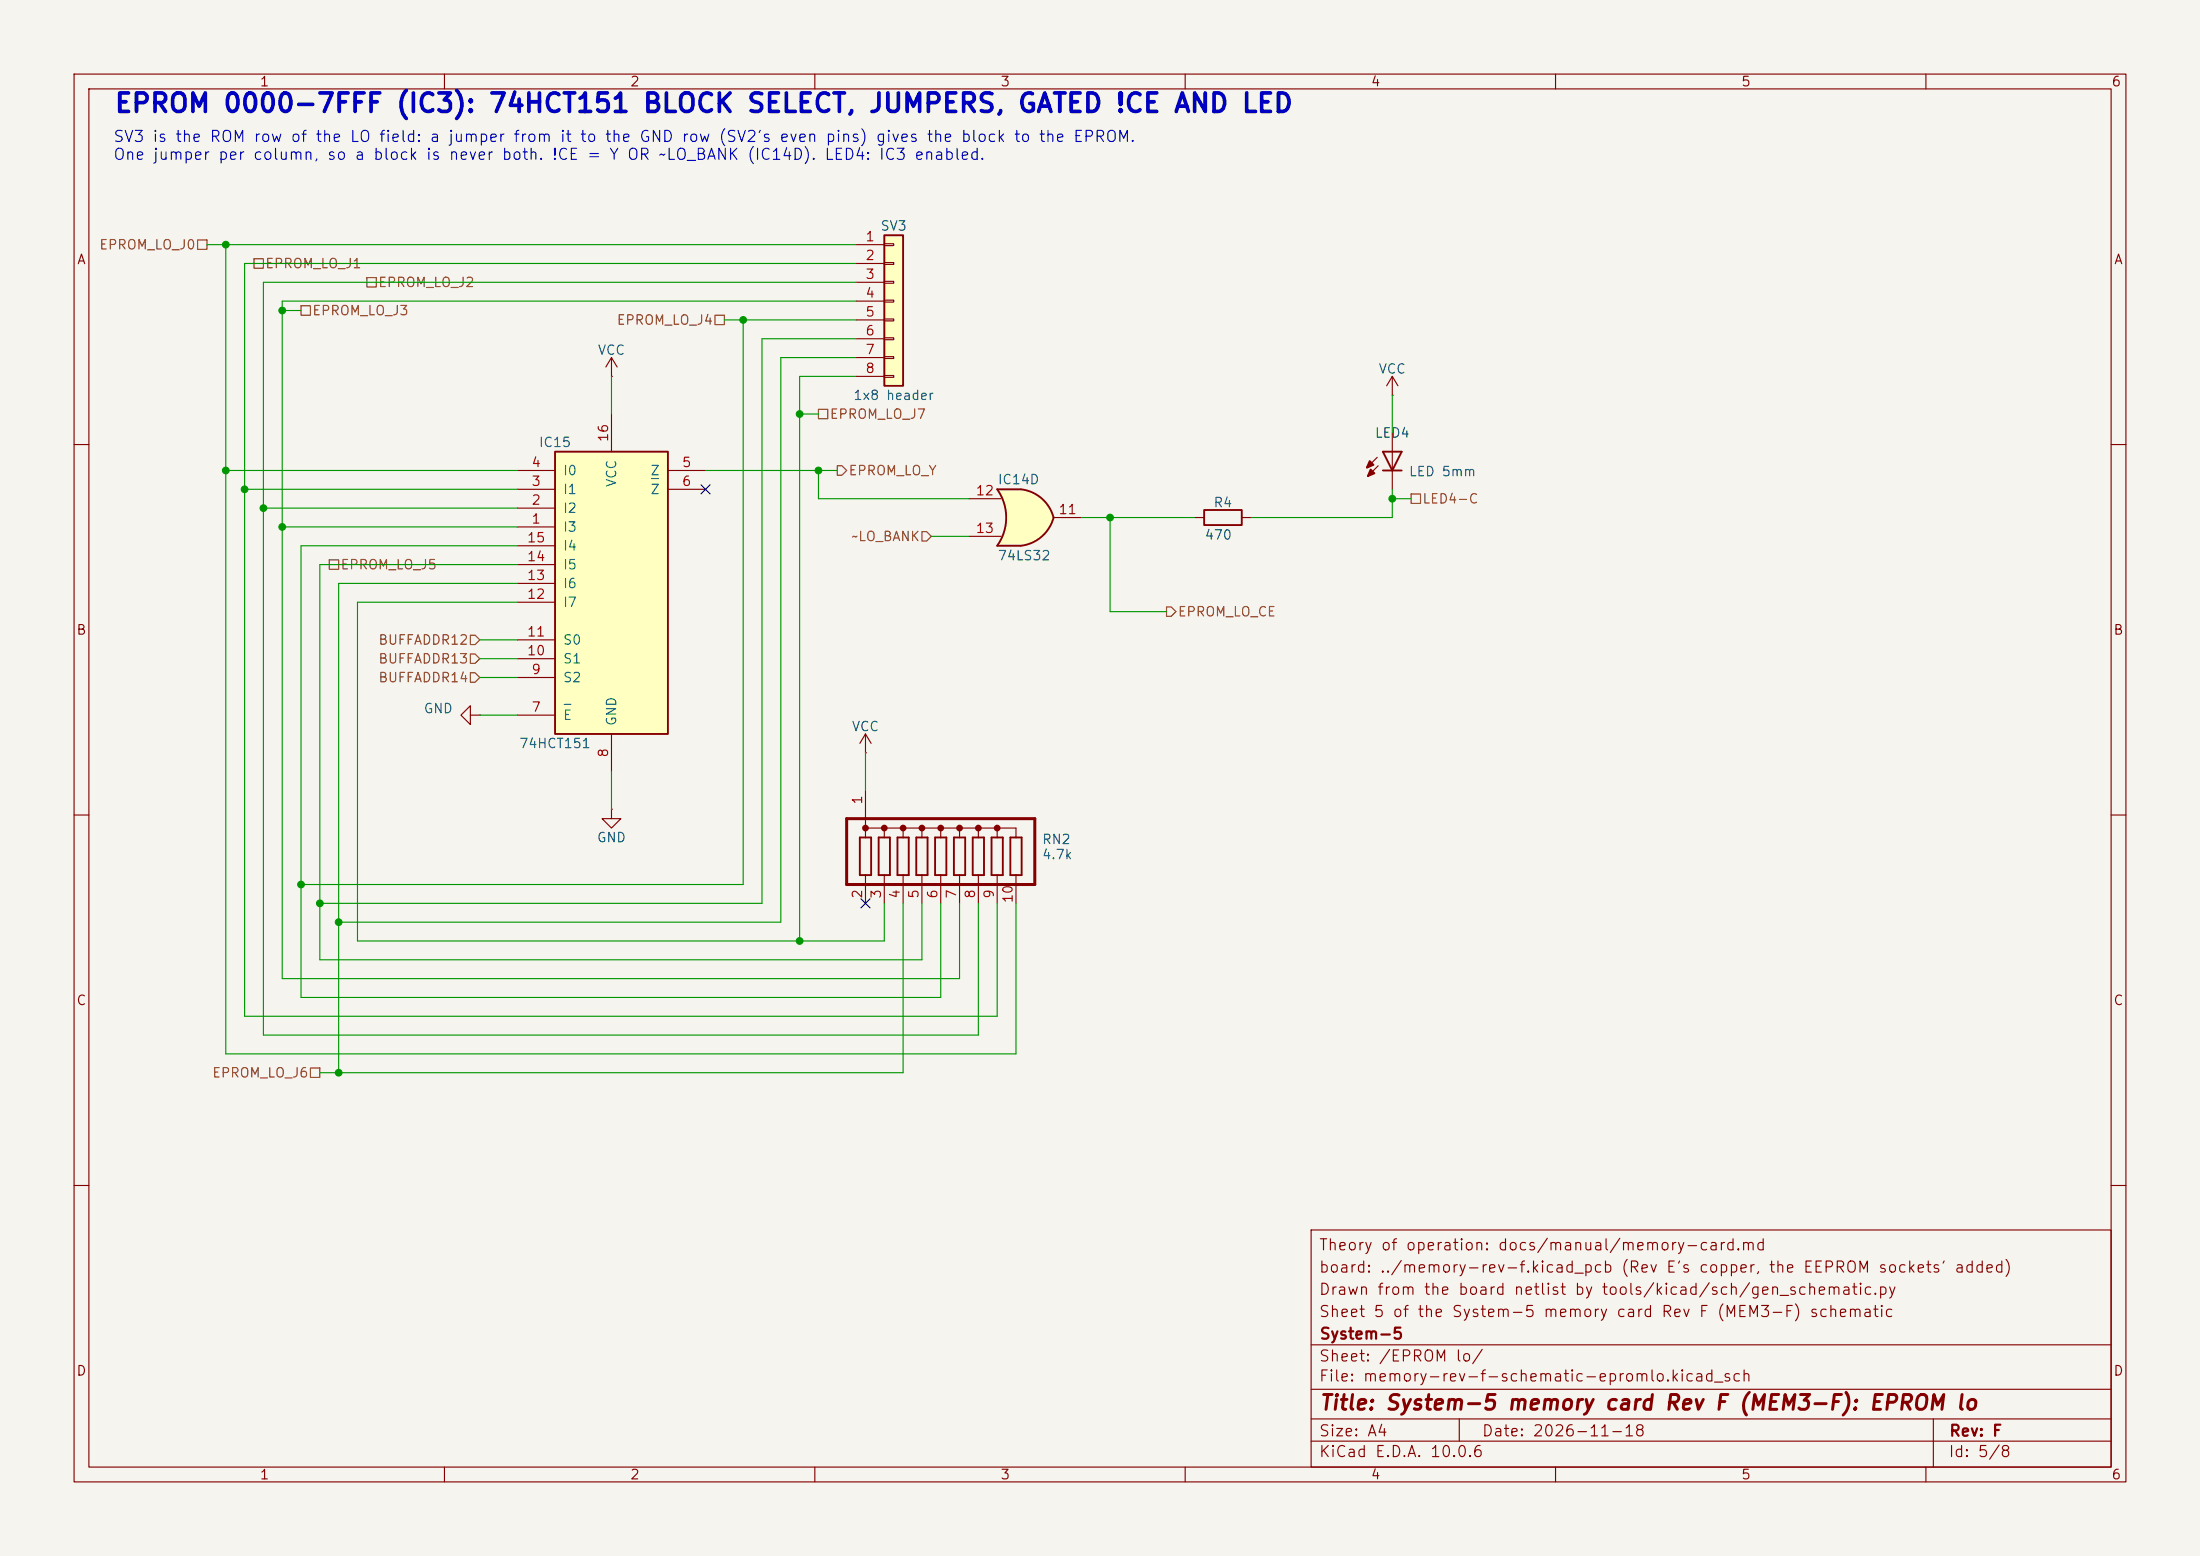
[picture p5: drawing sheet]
<svg xmlns="http://www.w3.org/2000/svg" width="297mm" height="210mm" viewBox="0 0 297 210" stroke-linecap="round" stroke-linejoin="round" font-family="sans-serif">
<path d="M0 0h297v210h-297z" fill="#f5f4ef" stroke="#f5f4ef" stroke-width=".14"/>
<g fill="none" stroke="#840000" stroke-width=".15">
<path d="M10 10h277v190h-277zM12 12h273v186h-273zM60 10v2M110 10v2M160 10v2M210 10v2M260 10v2M10 60h2M285 60h2M10 110h2M285 110h2M10 160h2"/>
<path d="M177 166h108v32h-108zM285 160h2M60 198v2M110 198v2M160 198v2M177 194.5h108M177 191.5h108M177 187.5h108M177 181.5h108M197 191.5v3M210 198v2M260 198v2"/>
<path d="M261 191.5v6.5"/>
</g>
<path d="M119.4 31.8h2.5v20.3h-2.5z" fill="#ffffc2"/>
<path d="M119.4 31.8h2.5v20.3h-2.5zM162.6 68.8h5v2.1h-5z" fill="none" stroke="#840000" stroke-width=".25"/>
<g fill="none" stroke="#840000" stroke-width=".15">
<path d="M115.6 33h3.8M115.6 35.6h3.8M115.6 38.1h3.8M119.4 32.9h1.2v.2h-1.2zM119.4 35.4h1.2v.3h-1.2zM119.4 38h1.2v.2h-1.2zM115.6 40.6h3.8M115.6 43.2h3.8M115.6 45.7h3.8M115.6 48.3h3.8M115.6 50.8h3.8M119.4 40.5h1.2v.3h-1.2z"/>
<path d="M119.4 43.1h1.2v.2h-1.2zM119.4 45.6h1.2v.2h-1.2zM119.4 48.1h1.2v.3h-1.2zM119.4 50.7h1.2v.2h-1.2zM188 53.3h.1M188 50.8l-.8 1.3M188 50.8l.7 1.3M188 50.8v2.5M161.3 69.9h1.3M167.6 69.9h1.3M63.5 96.5v-1.2l-1.3 1.2 1.3 1.3v-1.3h1.3M64.8 96.5h.1"/>
<path d="M82.5 109.2v1.3h1.3l-1.3 1.3-1.2-1.3h1.2M82.5 109.2h.1"/>
</g>
<path d="M74.9 61h15.3v38.1h-15.3z" fill="#ffffc2"/>
<path d="M74.9 61h15.3v38.1h-15.3zM186.7 61h2.5l-1.2 2.5zM186.7 63.5h2.5M116.1 113h1.5v5.1h-1.5zM118.6 113h1.5v5.1h-1.5zM121.2 113h1.5v5.1h-1.5zM123.7 113h1.5v5.1h-1.5zM126.2 113h1.6v5.1h-1.6zM128.8 113h1.5v5.1h-1.5zM131.3 113h1.5v5.1h-1.5zM133.9 113h1.5v5.1h-1.5zM136.4 113h1.5v5.1h-1.5z" fill="none" stroke="#840000" stroke-width=".25"/>
<g fill="none" stroke="#840000" stroke-width=".15">
<path d="M82.5 50.8h.1M82.5 48.3v2.5M82.5 55.9v5.1M82.5 48.3l-.7 1.2M82.5 48.3l.8 1.2M188 58.4v7.6M69.8 71.1h5.1M69.8 68.6h5.1M69.8 66h5.1M69.8 63.5h5.1M69.8 78.7h5.1M69.8 76.2h5.1"/>
<path d="M69.8 73.7h5.1M90.2 66h5M90.2 63.5h5M185.9 61.7l-1.4 1.4M186.1 62.9l-1.4 1.4M69.8 96.5h5.1M69.8 91.4h5.1M69.8 88.9h5.1M69.8 86.4h5.1M69.8 81.3h5.1M82.5 99.1v5M116.8 99.1v2.5"/>
<path d="M116.8 99.1l-.7 1.2M116.8 99.1l.8 1.2M116.8 101.6h.1M116.8 106.7v6.3M116.8 118.1v3.8M116.8 111.8h20.4v1.2M119.4 111.8v1.2M119.4 118.1v3.8M121.9 111.8v1.2M121.9 118.1v3.8M124.5 111.8v1.2M124.5 118.1v3.8"/>
<path d="M127 111.8v1.2M127 118.1v3.8M129.5 111.8v1.2M129.5 118.1v3.8M132.1 111.8v1.2M132.1 118.1v3.8M134.6 111.8v1.2M134.6 118.1v3.8M137.2 118.1v3.8"/>
</g>
<path d="M88 64.6h.9M76.2 95.1h.9" fill="none" stroke="#006464" stroke-width=".15"/>
<g fill="#840000" stroke="#840000" stroke-width=".25">
<path d="M184.9 62.2l.5 .5-.9 .4z"/>
<path d="M185 63.4l.5 .5-.8 .4z"/>
</g>
<g fill="none" stroke="#840000" stroke-width=".41">
<path d="M114.3 110.5h25.4v8.9h-25.4z"/>
<circle cx="116.8" cy="111.8" r=".25"/>
<circle cx="119.4" cy="111.8" r=".25"/>
<circle cx="121.9" cy="111.8" r=".25"/>
<circle cx="124.5" cy="111.8" r=".25"/>
<circle cx="127" cy="111.8" r=".25"/>
<circle cx="129.5" cy="111.8" r=".25"/>
<circle cx="132.1" cy="111.8" r=".25"/>
<circle cx="134.6" cy="111.8" r=".25"/>
</g>
<path d="M134.6 66h3.2M134.6 73.7h3.2" fill="none" stroke="#ffffc2" stroke-width=".14"/>
<g fill="#ffffc2" stroke="#ffffc2" stroke-width=".14">
<path d="M137.2 68.5l5 1.4a5.2 5.2 0 0 1-4.4 3.8z"/>
<path d="M137.8 66a5.1 5.1 0 0 1 4.4 3.9l-4.9 1.2z"/>
</g>
<path d="M134.6 66h3.2v7.7h-3.2a6.7 6.7 0 0 0 0-7.7z" fill="#ffffc2"/>
<path d="M137.8 66h-3.2a6.6 6.6 0 0 1 0 7.7h3.2M137.8 66a5.2 5.2 0 0 1 4.4 3.9 5.2 5.2 0 0 1-4.4 3.8" fill="none" stroke="#840000" stroke-width=".25"/>
<path d="M130.8 67.3h4.3M130.8 72.4h4.3M142.2 69.9h3.8" fill="none" stroke="#840000" stroke-width=".15"/>
<g fill="none" stroke="#725600" stroke-width=".15">
<path d="M26.7 32.4h1.2v1.3h-1.2zM34.3 34.9h1.3v1.3h-1.3zM49.5 37.5h1.3v1.2h-1.3zM40.6 41.3h1.3v1.2h-1.3zM96.5 42.5h1.3v1.3h-1.3zM110.5 55.2h1.3v1.3h-1.3zM44.4 75.6h1.3v1.2h-1.3zM113 62.9h.7l.6 .6-.6 .6h-.7zM124.5 71.8h.6l.6 .6-.6 .6h-.6zM190.5 66.7h1.3v1.2h-1.3zM63.5 85.7h.6l.7 .7-.7 .6h-.6zM63.5 90.8h.6l.7 .6-.7 .7h-.6z"/>
<path d="M63.5 88.3h.6l.7 .6-.7 .6h-.6zM157.5 81.9h.6l.6 .7-.6 .6h-.6zM41.9 144.1h1.3v1.3h-1.3z"/>
</g>
<g fill="none" stroke="#009600" stroke-width=".15">
<path d="M27.9 33h87.7M30.5 33v109.2h106.7v-20.3M115.6 35.6h-82.6v101.6h101.6v-15.3M115.6 38.1h-80v101.6h96.5v-17.8M38.1 41.9h2.5M82.5 50.8v5.1M97.8 43.2h17.8M100.3 43.2v76.2h-59.7M107.9 55.9h2.6M115.6 50.8h-7.7v76.2M115.6 40.6h-77.5v91.5h91.4v-10.2M115.6 45.7h-12.7v76.2h-59.7"/>
<path d="M115.6 48.3h-10.2v76.2h-59.7M188 53.3v5.1M30.5 63.5h39.3M33 66h36.8M35.6 68.6h34.2M38.1 71.1h31.7M69.8 76.2h-26.6v53.3h81.3v-7.6M69.8 73.7h-29.2v60.9h86.4v-12.7M69.8 78.7h-24.1v66.1M95.2 63.5h17.8M110.5 63.5v3.8h20.3M125.7 72.4h5.1"/>
<path d="M146 69.9h15.3M149.9 69.9v12.7h7.6M188 66v3.9h-19.1M188 67.3h2.5M64.8 86.4h5M64.8 91.4h5M64.8 96.5h5M64.8 88.9h5M69.8 81.3h-21.5v45.7h71.1v-5.1M82.5 104.1v5.1M116.8 101.6v5.1M121.9 121.9v22.9h-78.7"/>
</g>
<path d="M94.6 65.4l1.3 1.2M95.9 65.4l-1.3 1.2M116.2 121.3l1.2 1.2M117.4 121.3l-1.2 1.2" fill="none" stroke="#000084" stroke-width=".15"/>
<g fill="#009600" stroke="#009600" stroke-width=".14">
<circle cx="149.9" cy="69.9" r=".46"/>
<circle cx="188" cy="67.3" r=".46"/>
<circle cx="30.5" cy="63.5" r=".46"/>
<circle cx="30.5" cy="33" r=".46"/>
<circle cx="33" cy="66" r=".46"/>
<circle cx="35.6" cy="68.6" r=".46"/>
<circle cx="38.1" cy="41.9" r=".46"/>
<circle cx="100.3" cy="43.2" r=".46"/>
<circle cx="107.9" cy="55.9" r=".46"/>
<circle cx="110.5" cy="63.5" r=".46"/>
<circle cx="43.2" cy="121.9" r=".46"/>
<circle cx="45.7" cy="124.5" r=".46"/>
<circle cx="45.7" cy="144.8" r=".46"/>
<circle cx="107.9" cy="127" r=".46"/>
<circle cx="40.6" cy="119.4" r=".46"/>
<circle cx="38.1" cy="71.1" r=".46"/>
</g>
<text font-size="2.5" fill="#0000c2" x="15.3" y="15.8">EPROM 0000-7FFF (IC3): 74HCT151 BLOCK SELECT, JUMPERS, GATED !CE AND LED</text>
<text font-size="2" fill="#840000" x="178" y="190.8">Title: System-5 memory card Rev F (MEM3-F): EPROM lo</text>
<g font-size="1.5" fill="#0000c2">
<text x="15.2" y="19.5">SV3 is the ROM row of the LO field: a jumper from it to the GND row (SV2's even pins) gives the block to the EPROM.</text>
<text x="15.2" y="22">One jumper per column, so a block is never both. !CE = Y OR ~LO_BANK (IC14D). LED4: IC3 enabled.</text>
</g>
<g font-size="1.5" fill="#840000">
<text x="178" y="172.1">board: ../memory-rev-f.kicad_pcb (Rev E's copper, the EEPROM sockets' added)</text>
<text x="178" y="169.1">Theory of operation: docs/manual/memory-card.md</text>
<text x="178" y="178.1">Sheet 5 of the System-5 memory card Rev F (MEM3-F) schematic</text>
<text x="178" y="175.1">Drawn from the board netlist by tools/kicad/sch/gen_schematic.py</text>
<text x="178" y="184.1">Sheet: /EPROM lo/</text>
<text x="178" y="181.1">System-5</text>
<text x="178" y="186.8">File: memory-rev-f-schematic-epromlo.kicad_sch</text>
<text x="178" y="197">KiCad E.D.A. 10.0.6</text>
<text x="178" y="194.2">Size: A4</text>
<text x="200" y="194.2">Date: 2026-11-18</text>
<text x="263" y="197">Id: 5/8</text>
<text x="263" y="194.2">Rev: F</text>
</g>
<g font-size="1.3" fill="#840000">
<text x="35" y="12">1</text>
<text x="85" y="12">2</text>
<text x="135" y="12">3</text>
<text x="185" y="12">4</text>
<text x="235" y="12">5</text>
<text x="285" y="12">6</text>
<text x="10.3" y="36">A</text>
<text x="285.3" y="36">A</text>
<text x="10.2" y="86">B</text>
<text x="285.2" y="86">B</text>
<text x="10.2" y="136">C</text>
<text x="285.2" y="136">C</text>
<text x="10.2" y="186">D</text>
<text x="285.2" y="186">D</text>
<text x="35" y="200">1</text>
<text x="85" y="200">2</text>
<text x="135" y="200">3</text>
<text x="185" y="200">4</text>
<text x="235" y="200">5</text>
<text x="285" y="200">6</text>
</g>
<g font-size="1.3" fill="#725600">
<text x="13.3" y="34">EPROM_LO_J0</text>
<text x="35.7" y="36.5">EPROM_LO_J1</text>
<text x="51" y="39.1">EPROM_LO_J2</text>
<text x="42.1" y="42.9">EPROM_LO_J3</text>
<text x="83.2" y="44.1">EPROM_LO_J4</text>
<text x="111.9" y="56.8">EPROM_LO_J7</text>
<text x="114.5" y="64.5">EPROM_LO_Y</text>
<text x="191.9" y="68.3">LED4-C</text>
<text x="45.9" y="77.2">EPROM_LO_J5</text>
<text x="114.8" y="73.4">~LO_BANK</text>
<text x="158.9" y="83.5">EPROM_LO_CE</text>
<text x="51" y="87.3">BUFFADDR12</text>
<text x="51" y="89.9">BUFFADDR13</text>
<text x="51" y="92.4">BUFFADDR14</text>
<text x="28.6" y="145.7">EPROM_LO_J6</text>
</g>
<g font-size="1.3" fill="#a90000">
<text x="116.7" y="32.9">1</text>
<text x="116.7" y="35.4">2</text>
<text x="116.7" y="38">3</text>
<text x="116.7" y="40.5">4</text>
<text x="116.7" y="43">5</text>
<text x="116.7" y="45.6">6</text>
<text x="116.7" y="48.1">7</text>
<text x="116.7" y="50.7">8</text>
<text x="82.4" y="59.8" transform="rotate(-90 82.4 59.8)">16</text>
<text x="71.7" y="65.9">3</text>
<text x="71.7" y="63.4">4</text>
<text x="92" y="63.4">5</text>
<text x="92" y="65.9">6</text>
<text x="71.7" y="71">1</text>
<text x="71.7" y="68.4">2</text>
<text x="131.6" y="67.2">12</text>
<text x="142.8" y="69.7">11</text>
<text x="71.1" y="76.1">14</text>
<text x="71.1" y="73.5">15</text>
<text x="131.6" y="72.3">13</text>
<text x="71.1" y="81.1">12</text>
<text x="71.1" y="78.6">13</text>
<text x="71.1" y="88.8">10</text>
<text x="71.1" y="86.2">11</text>
<text x="71.7" y="91.3">9</text>
<text x="71.7" y="96.4">7</text>
<text x="82.4" y="102.3" transform="rotate(-90 82.4 102.3)">8</text>
<text x="116.7" y="108.7" transform="rotate(-90 116.7 108.7)">1</text>
<text x="116.7" y="121.4" transform="rotate(-90 116.7 121.4)">2</text>
<text x="119.2" y="121.4" transform="rotate(-90 119.2 121.4)">3</text>
<text x="121.8" y="121.4" transform="rotate(-90 121.8 121.4)">4</text>
<text x="124.3" y="121.4" transform="rotate(-90 124.3 121.4)">5</text>
<text x="126.9" y="121.4" transform="rotate(-90 126.9 121.4)">6</text>
<text x="129.4" y="121.4" transform="rotate(-90 129.4 121.4)">7</text>
<text x="131.9" y="121.4" transform="rotate(-90 131.9 121.4)">8</text>
<text x="134.5" y="121.4" transform="rotate(-90 134.5 121.4)">9</text>
<text x="137" y="122" transform="rotate(-90 137 122)">10</text>
</g>
<g font-size="1.3" fill="#006464">
<text x="118.8" y="31.4">SV3</text>
<text x="80.6" y="48.2">VCC</text>
<text x="186" y="50.7">VCC</text>
<text x="115.1" y="54.3">1x8 header</text>
<text x="185.5" y="59.4">LED4</text>
<text x="72.7" y="60.7">IC15</text>
<text x="75.9" y="64.5">I0</text>
<text x="83.5" y="65.8" transform="rotate(-90 83.5 65.8)">VCC</text>
<text x="87.7" y="64.5">Z</text>
<text x="134.6" y="65.7">IC14D</text>
<text x="190.1" y="64.6">LED 5mm</text>
<text x="75.9" y="69.5">I2</text>
<text x="75.9" y="67">I1</text>
<text x="87.7" y="67">Z</text>
<text x="163.7" y="68.8">R4</text>
<text x="75.9" y="72.1">I3</text>
<text x="75.9" y="77.2">I5</text>
<text x="75.9" y="74.6">I4</text>
<text x="134.6" y="75.9">74LS32</text>
<text x="162.5" y="73.2">470</text>
<text x="75.9" y="82.2">I7</text>
<text x="75.9" y="79.7">I6</text>
<text x="75.9" y="89.9">S1</text>
<text x="75.9" y="87.3">S0</text>
<text x="75.9" y="92.4">S2</text>
<text x="57.1" y="96.6">GND</text>
<text x="70" y="101.3">74HCT151</text>
<text x="75.9" y="97.5">E</text>
<text x="83.5" y="98.1" transform="rotate(-90 83.5 98.1)">GND</text>
<text x="114.9" y="99">VCC</text>
<text x="80.5" y="114">GND</text>
<text x="140.6" y="114.2">RN2</text>
<text x="140.6" y="116.3">4.7k</text>
</g>
</svg>
